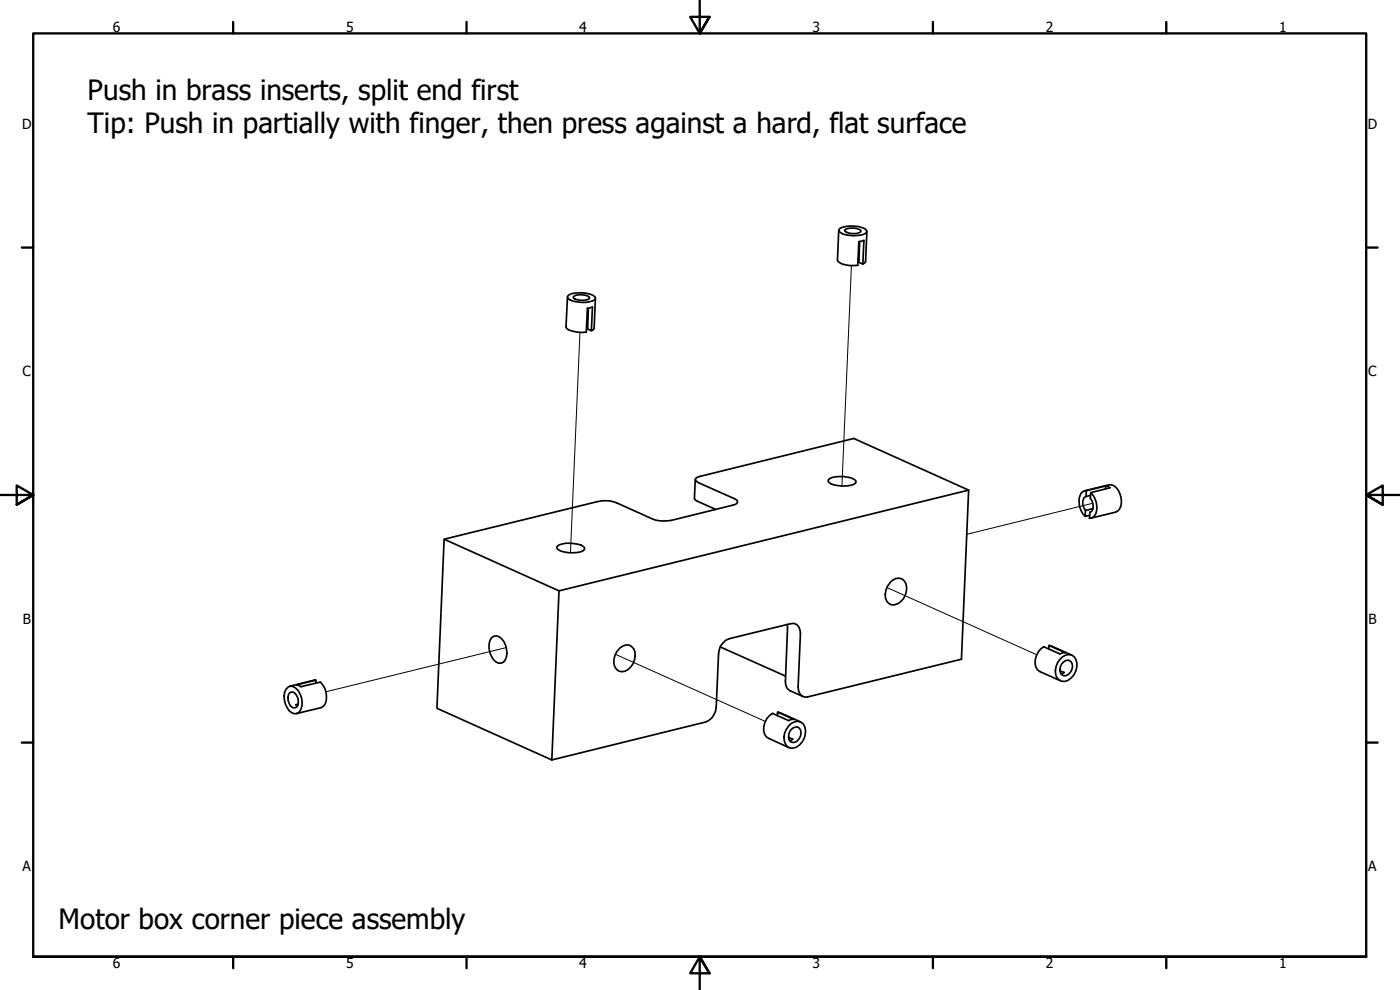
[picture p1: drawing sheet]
<svg xmlns="http://www.w3.org/2000/svg" width="420mm" height="297mm" viewBox="0 0 420 297" stroke-linecap="round" stroke-linejoin="round" font-family="sans-serif">
<!-- layer: Tweak Trail (ANSI) -->
<path d="M255.5 79.7l-2.8 66.1M174.1 99.7l-2.9 66.1M328 151l-37.9 9.3M266.1 176.3l45 20.2M152 194.3l-54.2 13.3M184.7 196.3l45 20.2" fill="none" stroke="#000" stroke-width=".3"/>
<!-- layer: Visible (ANSI) -->
<g fill="none" stroke="#000" stroke-width=".51">
<path d="M251.7 69.1l-.4 9a3 3 0 0 0 2.6 1.4l3.5 .1 .3-7.1 1.6-.4-.3 7.1-1.3-.5 .3-6.3M251.8 68.8a7.6 7.6 0 0 1 5.9-.8 2.51 2.51 0 0 1 2.5 1.5 5.7 5.7 0 0 1-5.4 1.1 3.6 3.6 0 0 1-3-1.3zM253.5 69.1a4.6 4.6 0 0 1 4.8 0l.1 .4a4.3 4.3 0 0 1-4.8-.1zM257.5 77.8l.3 .2M260.2 69.5l-.4 8.9-.8 .8M170.3 89.1l-.4 9a2.7 2.7 0 0 0 2.5 1.4l2.4 .2 1.2-.1 .3-7.1 1.5-.4-.3 7.1-1.2-.5 .3-6.2M170.4 88.8a7.8 7.8 0 0 1 6.9-.5l1.3 .8 .1 .4a3.1 3.1 0 0 1-2.9 1.2h-1.2a5.7 5.7 0 0 1-4.3-1.4zM172 89.1a4.2 4.2 0 0 1 4.8 0l.1 .4a3.4 3.4 0 0 1-3.5 .5l-.8-.2zM176 97.8l.3 .2M178.7 89.5l-.4 9-.4 .5-.4 .2M208.7 143.9l-.2 5.9 .9 .6 5.4 2.4M214.2 152.6v.4"/>
<path d="M248.6 143.9a7.8 7.8 0 0 1 6.9-.5l1.3 .8 .1 .4a5.7 5.7 0 0 1-5.3 1.1 3.6 3.6 0 0 1-3.1-1.3zM290.7 147.1l-2.2 50.7-46.1 11.3a2.2 2.2 0 0 1-2.8-1.9l-.1-1.1 .7-16a2.57 2.57 0 0 0-2.9-3l-18.4 4.5a5 5 0 0 0-3.3 4.6l-.7 15.9a5.1 5.1 0 0 1-3.2 4.5l-46.1 11.4M325.5 147.2l7.4-1.7a4 4 0 0 1 3.6 4 3.6 3.6 0 0 1-1.7 4.2l-7.3 1.7M325.9 149a2.42 2.42 0 0 0-.6 3.4l.5 .7M326 147.2a2.27 2.27 0 0 0-2.2 2.4 6.3 6.3 0 0 0 1.9 5.3M327.3 148.6l-1.4 .4M328 152.6l-2.2 .5-.1 1.8 1.3-.3M331.8 146.7l.1-.9-5.9 1.4-.1 1.8M331.9 145.8l1.2 .6-5.8 1.4-.1 1.7a2.77 2.77 0 0 1 0 4.2l-.2 1.8a2.27 2.27 0 0 0 2.1-2.4 6.3 6.3 0 0 0-1.8-5.3M133.3 161.8l46.1-11.3a9.7 9.7 0 0 1 5.6 .4l10.9 4.9a10.1 10.1 0 0 0 5.6 .3l18.5-4.5 1.2-.7 .2-.4-.3-.5-.6-.3-10.9-4.9-.9-.8 .1-.4 .5-.4 46.9-11.6 34.5 15.5-122.9 30.2M167.3 163.8a8.8 8.8 0 0 1 7.8 .2l.4 .5a1.96 1.96 0 0 1-2.3 1.3 8.3 8.3 0 0 1-6-1.2l-.1-.4zM167.8 177.3l-34.5-15.5-2.2 50.7 34.5 15.5"/>
<path d="M167.8 177.3l-2.2 50.7M267.8 174.1a2.53 2.53 0 0 1 2.9-.4 2.53 2.53 0 0 1 1.4 2.4 4.7 4.7 0 0 1-4.6 5.4 2.84 2.84 0 0 1-1.8-3.2 5.7 5.7 0 0 1 2.1-4.2zM147.6 191.3a2.03 2.03 0 0 1 3 .3 6.2 6.2 0 0 1 1 6.5 2.05 2.05 0 0 1-3.6-.4 5.6 5.6 0 0 1-.4-6.4zM186 194.5a2.62 2.62 0 0 1 3.2-.8 2.62 2.62 0 0 1 1.4 3 4.7 4.7 0 0 1-4 4.8 2.84 2.84 0 0 1-2.3-3.8l.3-1.2zM216.2 194.1l19.6 8.8M236.3 187.4l-.6 17a2.78 2.78 0 0 0 1.4 2.8l3.9 1.8M314.8 194.7v-1l4.9 2.1-1.6 .4-4.9-2.2a5.2 5.2 0 0 0-1.8 7l6.9 3.3M314.8 193.7l6.9 2.9M318.1 197.9a2.9 2.9 0 0 1 4.4-.7 5 5 0 0 1-3 7.3 2.63 2.63 0 0 1-2.8-3.3l.7-2.3zM318.7 199.1a1.65 1.65 0 0 1 1.5-1 1.65 1.65 0 0 1 1.6 1 2.79 2.79 0 0 1-2.6 3.6 2.25 2.25 0 0 1-.5-3.6zM86.4 206.2a2.25 2.25 0 0 1 3.1 1 5.6 5.6 0 0 1 .4 6.4 1.98 1.98 0 0 1-3.1-.3 6 6 0 0 1-.9-6.5zM86.9 207.9l.5-.3a2.51 2.51 0 0 1 2.1 3.1l-.1 .9-.4 .5-.5 .3a2.17 2.17 0 0 1-2-2.2l.1-1.7z"/>
<path d="M89.5 211.3l-.7 .1 .4 .4M94.8 205v-.9l-5.8 1.4 1.3 .5 5.8-1.4a5.7 5.7 0 0 1 .9 7.3l-.7 .4-7.3 1.8M94.8 204.1l-7.9 1.8M233.3 214.7l.1-1 4.8 2.1-1.5 .4-4.9-2.2a5.1 5.1 0 0 0-1.9 7l6.9 3.3M233.4 213.7l6.8 2.9M236.7 217.9a2.68 2.68 0 0 1 3-1.5 2.68 2.68 0 0 1 2 2.7 5.1 5.1 0 0 1-3.6 5.4 2.29 2.29 0 0 1-2.7-2.1 5 5 0 0 1 1.3-4.5zM237.2 219.1a1.69 1.69 0 0 1 1.6-.9 1.69 1.69 0 0 1 1.5 .9 2.79 2.79 0 0 1-2.6 3.6 1.96 1.96 0 0 1-.9-2.7zM318.1 201.2l1.3 .6-1 .4M236.7 221.2l1.2 .6-.9 .4"/>
</g>
<!-- layer: Border (ANSI) -->
<g fill="none" stroke="#000" stroke-width=".7">
<path d="M70 6.6v3.4M140 6.6v3.4M210 0v10l-2.9-4.9h5.8l-2.9 4.9 2.9-4.9M280 6.6v3.4M350 6.6v3.4M6.5 74.3h3.5M410 74.3h3.4M0 148.5h10l-5-2.8v5.7l5-2.9-5 2.9M420 148.5h-10l5-2.8v5.7l-5-2.9 5 2.9M6.5 222.8h3.5M410 222.8h3.4M10 287.1v-277.1h400v277.1h-400h400"/>
<path d="M70 287.1v3.4M140 287.1v3.4M212.9 292l-2.9-4.9 2.9 4.9h-5.8l2.9-4.9v9.9M280 287.1v3.4M350 287.1v3.4"/>
</g>
<g font-size="8.4">
<text x="26.3" y="30">Push in brass inserts, split end first</text>
<text x="26.3" y="40.1">Tip: Push in partially with finger, then press against a hard, flat surface</text>
<text x="17.6" y="278.6">Motor box corner piece assembly</text>
</g>
<g font-size="4.2">
<text x="33.8" y="9.6">6</text>
<text x="103.9" y="9.6">5</text>
<text x="173.9" y="9.6">4</text>
<text x="243.8" y="9.6">3</text>
<text x="313.9" y="9.6">2</text>
<text x="383.9" y="9.6">1</text>
<text x="6.7" y="38.7">D</text>
<text x="410.5" y="38.7">D</text>
<text x="6.8" y="113">C</text>
<text x="410.7" y="113">C</text>
<text x="6.9" y="187.2">B</text>
<text x="410.7" y="187.2">B</text>
<text x="6.8" y="261.4">A</text>
<text x="410.7" y="261.4">A</text>
<text x="33.8" y="290.5">6</text>
<text x="103.9" y="290.5">5</text>
<text x="173.9" y="290.5">4</text>
<text x="243.8" y="290.5">3</text>
<text x="313.9" y="290.5">2</text>
<text x="383.9" y="290.5">1</text>
</g>
</svg>
